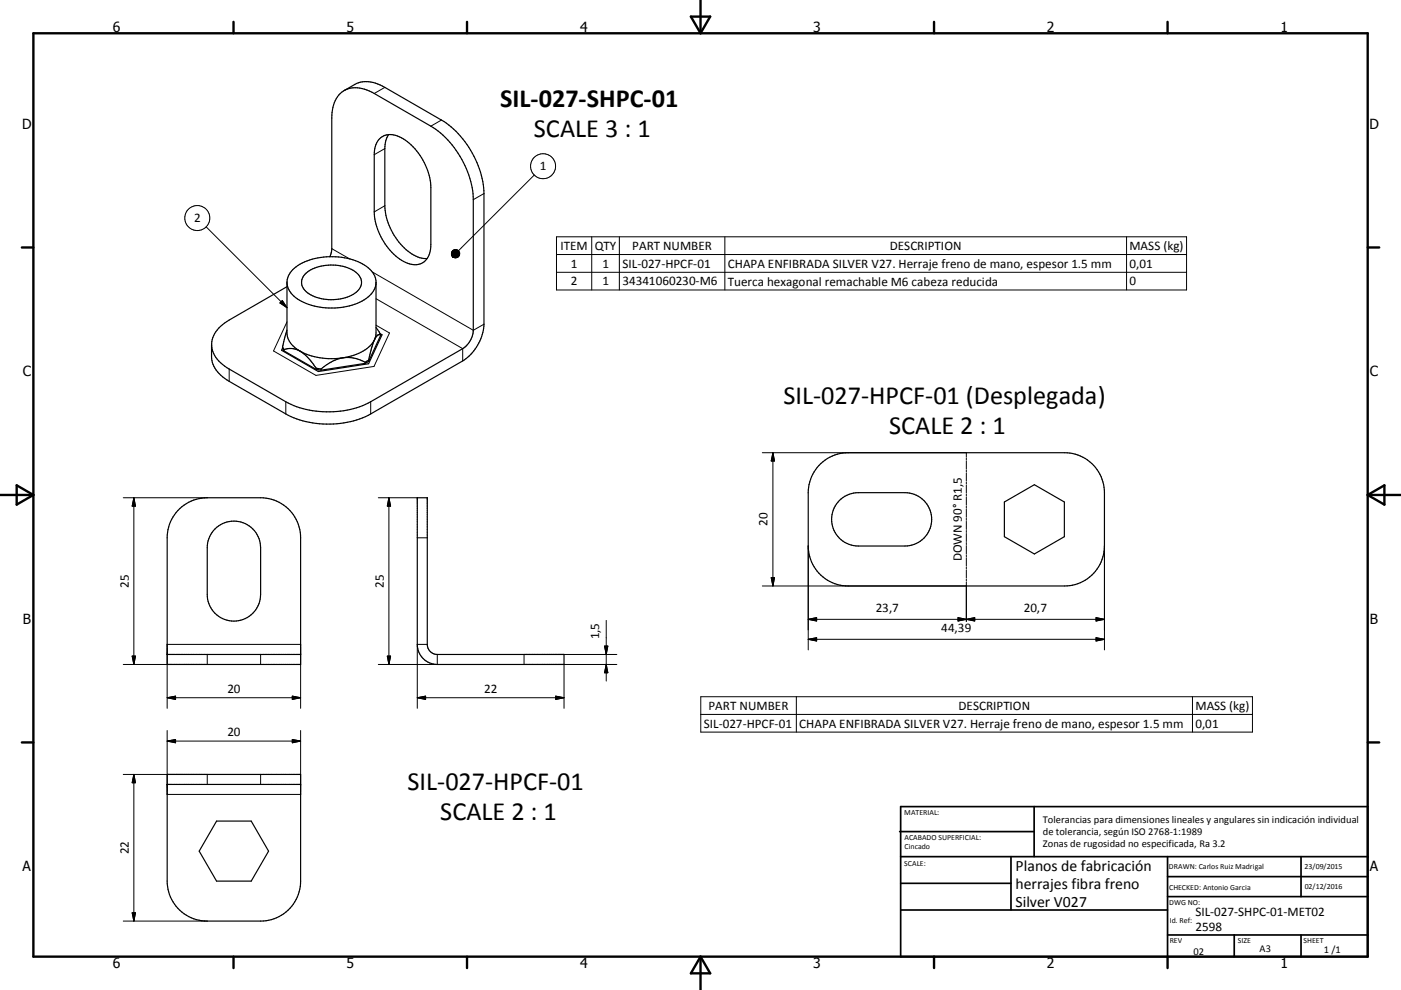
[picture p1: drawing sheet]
<svg xmlns="http://www.w3.org/2000/svg" width="420mm" height="297mm" viewBox="0 0 420 297" stroke-linecap="round" stroke-linejoin="round" font-family="sans-serif">
<g fill="none" stroke="#000" stroke-width=".36">
<path d="M103.2 27.2l3.2-1.9a8.9 8.9 0 0 1 9 .9l16.9 9.8a28.2 28.2 0 0 1 12.8 22.1v39.2a14.2 14.2 0 0 1-6.4 11l-27.6 15.9a28.1 28.1 0 0 1-25.4 0l-17-9.8a9 9 0 0 1-5.3-7.4v-3.6M113.8 41.6a5.6 5.6 0 0 1 7.2 .1 18.8 18.8 0 0 1 8.2 14.5v17.2a5.3 5.3 0 0 1-4.3 6 11.5 11.5 0 0 1-9-5.6 18.3 18.3 0 0 1-3.7-10.2v-17.2a6.9 6.9 0 0 1 1.6-4.8zM116.5 40.4a7.2 7.2 0 0 0-1.1 4.2v17.1a18.2 18.2 0 0 0 9.9 15.4l2.8 .5M98.9 77l.6-2.4v-39.2a8.6 8.6 0 0 1 4.5-8.6 9.5 9.5 0 0 1 8.2 1.2l17 9.9a28.1 28.1 0 0 1 12.7 22v39.2a7 7 0 0 1-3.2 5.5l-27.6 15.9a28.3 28.3 0 0 1-25.4 0l-17-9.8a8.7 8.7 0 0 1-5.2-7.6 9 9 0 0 1 5.2-7.1l17.3-10M86 99l-1.3 5M86 84.7v15.2a6.6 6.6 0 0 0 3.9 5.4M91.4 82.3a12.8 12.8 0 0 1 12-2.2 6.2 6.2 0 0 1 5 4.4 5.1 5.1 0 0 1-4.3 4.6 13 13 0 0 1-12.6-1.9 3.4 3.4 0 0 1-.1-4.9zM112.7 84.8a7.7 7.7 0 0 1-5.6 6.2 20 20 0 0 1-19-2.1 5.3 5.3 0 0 1 .7-8.9 20.2 20.2 0 0 1 21.1-.1 6.5 6.5 0 0 1 2.8 4.4v15.6l-.4 2M112.7 98.3l1.4 2.1M84.7 104.4l.4 .9M84.7 104l.4 .9M84.7 104v.4"/>
<path d="M85.1 104.9v.4M85.1 105.3l9.7 5.5M85.1 104.9l1.3-.3h1.5l2 .7M89.9 105.3a20.5 20.5 0 0 0 13 2M89.9 105.3a16.6 16.6 0 0 1 4.9 5.2M94.8 110.8l1.5 .3M94.8 110.5l1.5 .2M94.8 110.5v.3M96.3 110.7v.4M102.9 107.3a10.6 10.6 0 0 1 6.6 1.4M102.9 107.3l-3.2 1.1-3.4 2.3M109.5 108.7v.3"/>
<path d="M109.5 109l-13.2 2.1M110.5 108.4l-1 .6M110.5 108v.4M110.5 108l-1 .7M112.1 102.4a12.7 12.7 0 0 1-9.2 4.9M112.1 102.4l-1.6 5.6M112.3 101.9l-.2 .5M113.9 100.1l.6 .3-4 8.7-15.1 2.4-11-6.4 .3-.7M114.1 100.4l-3.6 8M114.1 100.4a1.72 1.72 0 0 0-1.8 1.5M246.1 139a12 12 0 0 1 8.2-3.2h64.8a12 12 0 0 1 12 12v16a12 12 0 0 1-12 12h-64.8a12 12 0 0 1-12-12v-16a12 12 0 0 1 3.8-8.8zM53.3 153.1a12 12 0 0 1 8.8-3.8h16a12 12 0 0 1 12 12v38h-40v-38a11.9 11.9 0 0 1 3.2-8.2z"/>
<path d="M64.5 158.7a8 8 0 0 1 8.7-1.7 8 8 0 0 1 4.9 7.3v14a8 8 0 0 1-8 8 8 8 0 0 1-8-8v-14a8 8 0 0 1 2.4-5.6zM125.1 149.3h3v44a3 3 0 0 0 3 3h38v3h-38a6 6 0 0 1-6-6zM251.7 150.1a8.2 8.2 0 0 1 5.6-2.3h14a8 8 0 0 1 8 8 8 8 0 0 1-8 8h-14a8 8 0 0 1-7.4-4.9 8 8 0 0 1 1.8-8.8zM301.1 150.6l9-5.2 9 5.2v10.4l-9 5.2-9-5.2zM50.1 196.3h40M50.1 232.3h40v32a12 12 0 0 1-12 12h-16a12 12 0 0 1-12-12zM50.1 235.3h40M64.9 246.3h10.4l5.2 9.1-5.2 8.9h-10.4l-5.2-8.9z"/>
</g>
<g fill="none" stroke="#000" stroke-width=".3">
<path d="M115.4 26.2l-3.2 1.8M132.3 36l-3.1 1.9M115.4 44.6l-3.2 1.8M145.1 58.1l-3.2 1.8M160.2 52.5l-22.7 22.7M61.8 68.1l24.2 24.2M99.5 74.6l5.3 3M115.4 61.7l-3.2 1.9M166.8 71h188.9v16h-188.9zM166.8 76.4h188.9M177.4 71v16M185.7 71v16"/>
<path d="M217.3 71v16M337.8 71v16M83.9 90.9l.7-.7 1.4 2.1zM86 96.6l-4 8.7 12.7 7.3 17.4-2.7 4.7-10-4.1-2.3M111.6 81.6l30.3 17.5 3.2-1.8M112.7 89.6l26 15v3.7M166.8 81.7h188.9M68.7 110.7v3.7M85.7 120.5v3.7M111.1 120.5v3.7M228.5 135.8h61.2v1.2M231.7 135.8v40"/>
<path d="M231.7 135.8l.5 2.5h-1zM289.7 137.3v.6M289.7 138.2v2.4M37 149.3h25.1M40.1 149.3l.5 2.5h-1zM40.1 149.3v50M113.4 149.3h11.7M116.6 149.3v50M116.6 149.3l.5 2.5h-1zM289.7 140.9v.7M289.7 141.9v2.4M289.7 144.6v.6"/>
<path d="M289.7 145.5v2.4M289.7 148.2v.6M289.7 149.2v2.4M289.7 151.9v.6M289.7 152.8v2.4M289.7 155.5v.6M289.7 156.4v2.4M289.7 159.1v.6M125.1 161.3h3M228.5 175.8h61.2M231.2 173.3h1l-.5 2.5zM242.3 163.8v31.2"/>
<path d="M289.7 160.1v2.4M289.7 162.8v.6M289.7 163.7v2.4M289.7 166.4v.6M289.7 167.3v2.5M289.7 170.1v.6M289.7 171v2.4M289.7 173.7v.6M289.7 174.6v11.8M331.1 163.8v31.2M39.6 196.8h1l-.5 2.5zM62.1 196.3v3h-25.1"/>
<path d="M78.1 196.3v3M116.1 196.8h1l-.5 2.5zM128.1 193.3h-3v19.2M131.1 196.3v3h-17.7M169.1 199.3v13.2M181.2 193.8h1l-.4 2.5zM181.8 186.1v18.2M181.8 199.3l.4 2.5h-1zM184.9 196.3h-27.8v3h27.8M242.3 185.8h88.8M242.3 185.8l2.5-.5v1zM242.3 191.8l2.5-.5v1z"/>
<path d="M242.3 191.8h88.8M287.2 185.3v1l5-1v1zM328.6 191.3l2.5 .5-2.5 .5zM328.6 185.3l2.5 .5-2.5 .5zM50.1 212.5v-19.2h40v19.2M50.1 219.2v19.1h40v-19.1M50.1 209.3h40M50.1 209.3l2.5-.5v1zM87.6 208.8l2.5 .5-2.5 .5zM125.1 209.3h44M125.1 209.3l2.5-.5v1zM166.6 208.8l2.5 .5-2.5 .5z"/>
<path d="M210.1 209h165.4v10.6h-165.4zM210.1 214.3h165.4M238.8 209v10.6M357.5 209v10.6M37 232.3h25.1v3M40.1 232.3v44M40.1 232.3l.5 2.5h-1zM50.1 222.3l2.5-.4v.9zM50.1 222.3h40M78.1 232.3v3M87.6 221.9l2.5 .4-2.5 .5zM37 276.3h25.1"/>
<path d="M39.6 273.8h1l-.5 2.5z"/>
<circle cx="162.8" cy="49.9" r="3.8"/>
<circle cx="59.1" cy="65.4" r="3.8"/>
</g>
<g fill="none" stroke="#000" stroke-width=".71">
<path d="M10 10h400v277h-400zM70 6.6v3.4M140 6.6v3.4M207.1 5h5.8l-2.9 5zM210 0v10M280 6.6v3.4M350 6.6v3.4M6.6 74.2h3.4M410 74.2h3.5M0 148.5h10M5 145.6l5 2.9-5 2.9zM410 148.5h10.1"/>
<path d="M410 148.5l5.1-2.9v5.8zM6.6 222.7h3.4M410 222.7h3.5M70 287v3.4M140 287v3.4M210 287v10M210 287l2.9 5h-5.8zM280 287v3.4M350 287v3.4"/>
</g>
<g fill="none" stroke="#000" stroke-width=".51">
<path d="M269.7 249.5h40.3M270 242h140v45h-140zM270 257h140M303.1 257v16M310 242v15M350 257v30M390.1 257v12M270 265h33.1M270 273h80M350 269h60M350 263h60M350 280.5h60"/>
<path d="M370 280.5v6.5M390.1 280.5v6.5"/>
</g>
<g fill="#000" stroke="#000" stroke-width=".3">
<path d="M135.7 77l.5 .3zM135.7 77l.7 .3zM135.7 77l1 .3zM135.7 77l1.2 .3zM135.7 77l1.5 .2zM135.7 77h1.7l-.2 .2zM135.7 77l1.9-.2-.2 .2zM135.7 77l2-.4-.1 .2zM135.7 77l2.1-.7-.1 .3zM135.7 77l2.1-.9v.2zM135.7 77l2.1-1.2v.3zM135.7 77l2-1.5 .1 .3z"/>
<path d="M135.7 77l1.9-1.7 .1 .2zM137.4 75.1l.2 .2-1.9 1.7zM137.1 75l.3 .1-1.7 1.9zM136.9 74.9l.2 .1-1.4 2zM136.6 74.9h.3l-1.2 2.1zM136.4 74.9h.2l-.9 2.1zM136.1 75l.3-.1-.7 2.1zM135.9 75.1l.2-.1-.4 2zM135.6 75.3l.3-.2-.2 1.9zM135.6 75.3l.1 1.7-.2-1.5zM135.5 75.5l.2 1.5zM135.4 75.7l.3 1.3z"/>
<path d="M135.3 76l.4 1zM135.3 76.3l.4 .7zM135.4 76.5l.3 .5zM135.5 76.8l.2 .2zM83.9 90.9l.7-.7 1.4 2.1zM231.7 135.8l.5 2.5h-1zM40.1 149.3l.5 2.5h-1zM116.6 149.3l.5 2.5h-1zM231.2 173.3h1l-.5 2.5zM39.6 196.8h1l-.5 2.5zM116.1 196.8h1l-.5 2.5zM181.2 193.8h1l-.4 2.5z"/>
<path d="M242.3 185.8l2.5-.5v1zM242.3 191.8l2.5-.5v1zM287.2 185.3l2.5 .5-2.5 .5zM289.7 185.8l2.5-.5v1zM328.6 191.3l2.5 .5-2.5 .5zM328.6 185.3l2.5 .5-2.5 .5zM50.1 209.3l2.5-.5v1zM87.6 208.8l2.5 .5-2.5 .5zM125.1 209.3l2.5-.5v1zM166.6 208.8l2.5 .5-2.5 .5zM181.8 199.3l.4 2.5h-1zM40.1 232.3l.5 2.5h-1z"/>
<path d="M50.1 222.3l2.5-.4v.9zM87.6 221.9l2.5 .4-2.5 .5zM39.6 273.8h1l-.5 2.5z"/>
</g>
<g font-size="7.9">
<text x="149.9" y="32">SIL-027-SHPC-01</text>
<text x="160" y="41.1">SCALE 3 : 1</text>
<text x="234.9" y="121.1">SIL-027-HPCF-01 (Desplegada)</text>
<text x="266.6" y="130.1">SCALE 2 : 1</text>
<text x="122.2" y="237">SIL-027-HPCF-01</text>
<text x="132" y="246">SCALE 2 : 1</text>
</g>
<g font-size="4.7">
<text x="304.5" y="261.2">Planos de fabricación</text>
<text x="304.5" y="266.6">herrajes fibra freno</text>
<text x="304.5" y="272">Silver V027</text>
</g>
<g font-size="4.2">
<text x="33.9" y="9.6">6</text>
<text x="103.9" y="9.6">5</text>
<text x="173.9" y="9.6">4</text>
<text x="243.8" y="9.6">3</text>
<text x="313.9" y="9.6">2</text>
<text x="383.9" y="9.6">1</text>
<text x="6.7" y="38.7">D</text>
<text x="410.5" y="38.7">D</text>
<text x="6.9" y="112.9">C</text>
<text x="410.7" y="112.9">C</text>
<text x="6.9" y="187.1">B</text>
<text x="410.7" y="187.1">B</text>
<text x="6.8" y="261.4">A</text>
<text x="410.7" y="261.4">A</text>
<text x="33.9" y="290.4">6</text>
<text x="103.9" y="290.4">5</text>
<text x="173.9" y="290.4">4</text>
<text x="243.8" y="290.4">3</text>
<text x="313.9" y="290.4">2</text>
<text x="383.9" y="290.4">1</text>
</g>
<g font-size="3.9">
<text x="161.8" y="51.1">1</text>
<text x="58.2" y="66.7">2</text>
<text x="168.1" y="74.9">ITEM</text>
<text x="178.3" y="75">QTY</text>
<text x="189.6" y="74.9">PART NUMBER</text>
<text x="266.8" y="75">DESCRIPTION</text>
<text x="338.7" y="75.1">MASS (kg)</text>
<text x="171.1" y="80.3">1</text>
<text x="180.6" y="80.3">1</text>
<text x="186.6" y="80.3">SIL-027-HPCF-01</text>
<text x="218.2" y="80.3">CHAPA ENFIBRADA SILVER V27. Herraje freno de mano, espesor 1.5 mm</text>
<text x="338.7" y="80.3">0,01</text>
<text x="171.1" y="85.6">2</text>
<text x="180.6" y="85.6">1</text>
<text x="186.6" y="85.6">34341060230-M6</text>
<text x="218.2" y="85.7">Tuerca hexagonal remachable M6 cabeza reducida</text>
<text x="338.7" y="85.6">0</text>
<text x="230.1" y="157.8" transform="rotate(-90 230.1 157.8)">20</text>
<text x="288.4" y="168.4" transform="rotate(-90 288.4 168.4)">DOWN 90° R1,5</text>
<text x="38.6" y="176.3" transform="rotate(-90 38.6 176.3)">25</text>
<text x="115.1" y="176.3" transform="rotate(-90 115.1 176.3)">25</text>
<text x="262.6" y="183.7">23,7</text>
<text x="306.9" y="183.7">20,7</text>
<text x="179.7" y="191.9" transform="rotate(-90 179.7 191.9)">1,5</text>
<text x="282.2" y="189.7">44,39</text>
<text x="68.2" y="207.8">20</text>
<text x="145.1" y="207.8">22</text>
<text x="212.4" y="212.9">PART NUMBER</text>
<text x="287.4" y="212.9">DESCRIPTION</text>
<text x="358.4" y="213">MASS (kg)</text>
<text x="68.2" y="220.7">20</text>
<text x="211" y="218.3">SIL-027-HPCF-01</text>
<text x="239.6" y="218.4">CHAPA ENFIBRADA SILVER V27. Herraje freno de mano, espesor 1.5 mm</text>
<text x="358.4" y="218.3">0,01</text>
<text x="38.6" y="256.3" transform="rotate(-90 38.6 256.3)">22</text>
<text x="358.4" y="274.9">SIL-027-SHPC-01-MET02</text>
<text x="358.4" y="279.4">2598</text>
</g>
<g font-size="3.1">
<text x="312.7" y="246.8">Tolerancias para dimensiones lineales y angulares sin indicación individual</text>
<text x="312.7" y="250.4">de tolerancia, según ISO 2768-1:1989</text>
<text x="312.7" y="254">Zonas de rugosidad no especificada, Ra 3.2</text>
<text x="357.8" y="286.5">02</text>
<text x="377.6" y="285.6">A3</text>
<text x="396.9" y="285.9">1 /1</text>
</g>
<g font-size="2.4">
<text x="271.1" y="244.4">MATERIAL:</text>
<text x="271.2" y="252">ACABADO SUPERFICIAL:</text>
<text x="271.2" y="254.7">Cincado</text>
<text x="271.1" y="259.7">SCALE:</text>
<text x="350.4" y="260.8">DRAWN: Carlos Ruiz Madrigal</text>
<text x="391.1" y="260.6">23/09/2015</text>
<text x="350.5" y="267">CHECKED: Antonio Garcia</text>
<text x="391.2" y="266.7">02/12/2016</text>
<text x="350.5" y="271.4">DWG NO:</text>
<text x="350.7" y="276.9">Id. Ref:</text>
<text x="350.7" y="282.8">REV</text>
<text x="371.1" y="282.9">SIZE</text>
<text x="390.8" y="283">SHEET</text>
</g>
</svg>
